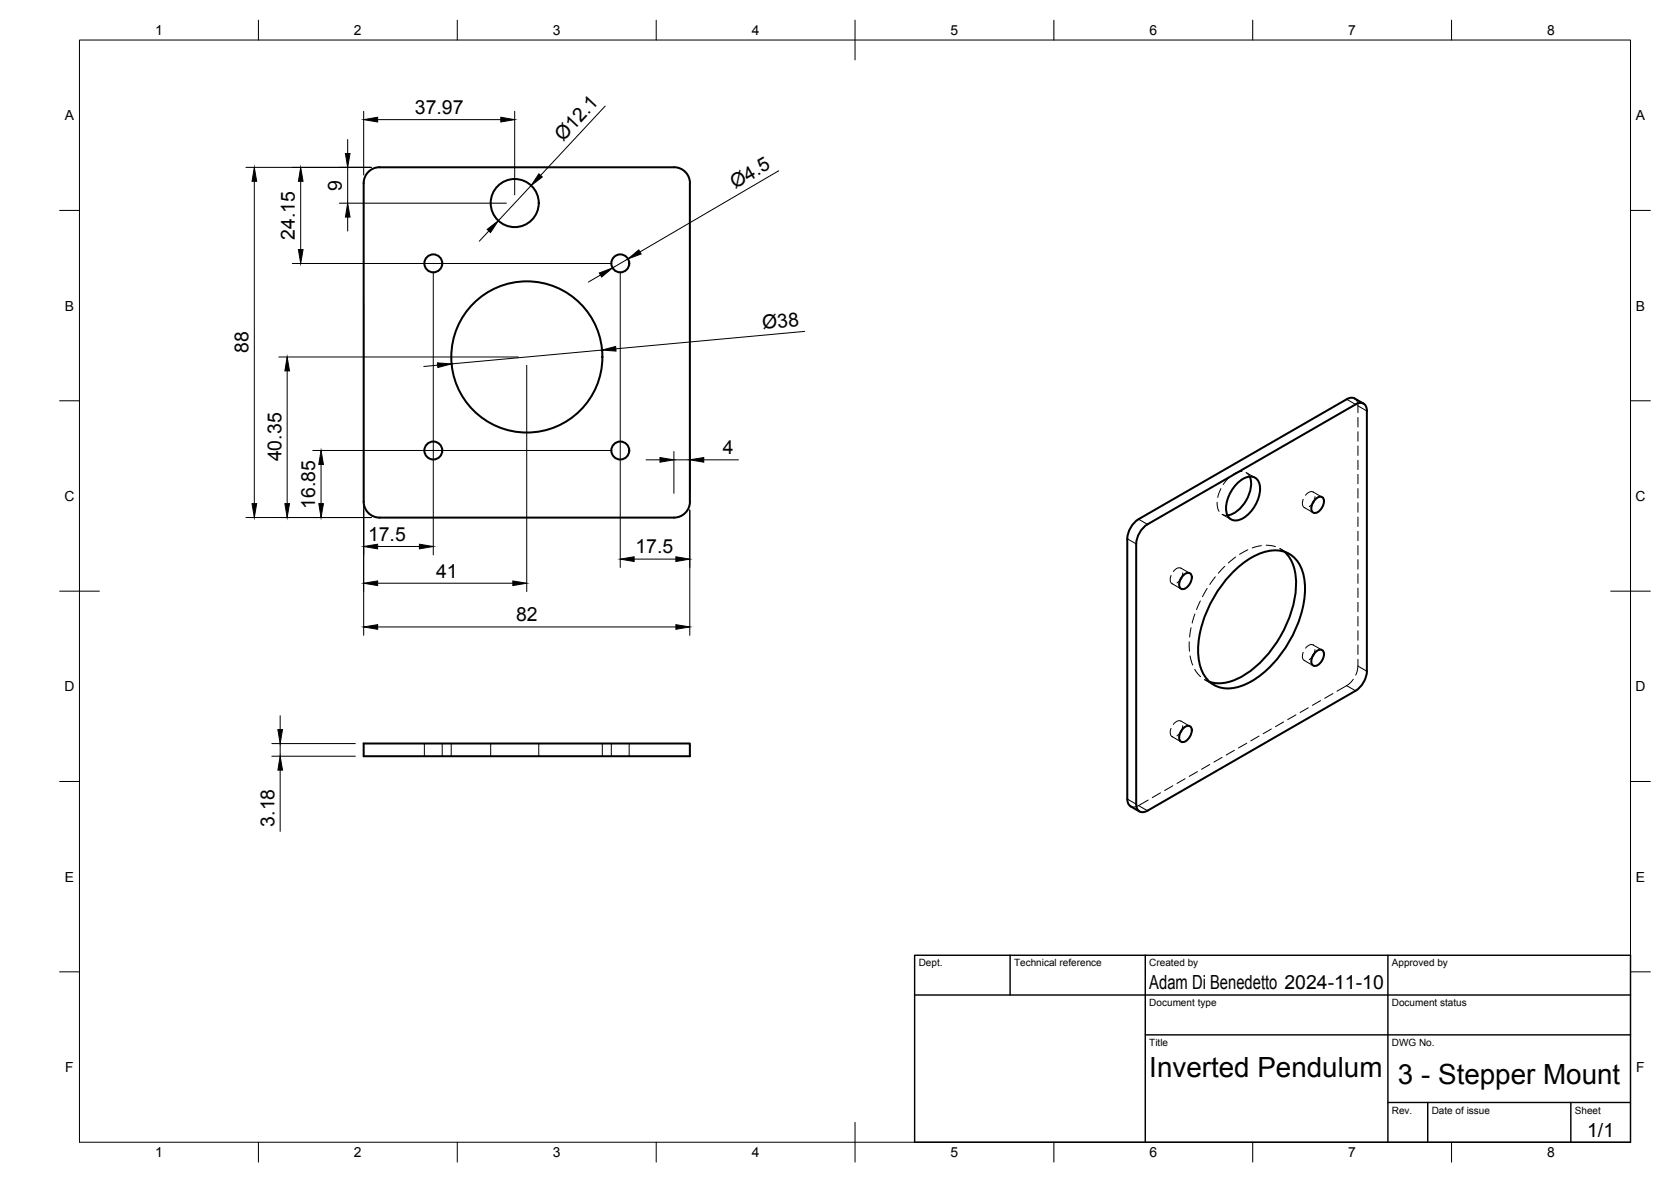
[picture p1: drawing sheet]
<svg xmlns="http://www.w3.org/2000/svg" width="420mm" height="297mm" viewBox="0 0 420 297" stroke-linecap="round" stroke-linejoin="round" font-family="sans-serif">
<!-- layer: Visible -->
<g fill="none" stroke="#000" stroke-width=".51">
<path d="M173.5 46v80.1M173.5 46a4 4 0 0 0-4-4h-74.1a4 4 0 0 0-4 4v80.1M314.2 119.8a8 8 0 0 1-2.5 8l-.6 .6a4.8 4.8 0 0 1-2.5 1.1M342.9 101.4l-2.6-1.4h-.8l-.9 .3-52.3 30.2a6.3 6.3 0 0 0-2.9 4.9l.1 65.4 .3 1.3 .5 .5M343.7 103.3v65.4M343.7 103.3a1.73 1.73 0 0 0-.8-1.9 1.73 1.73 0 0 0-2.1 .2l-52.3 30.2a6.3 6.3 0 0 0-2.8 4.9v65.4a1.73 1.73 0 0 0 .8 1.8 1.73 1.73 0 0 0 2-.2l52.3-30.1M91.4 126.1a4 4 0 0 0 4.1 4h74a4 4 0 0 0 4-4M311.2 121.4a3.8 3.8 0 0 1 4.6-1.2 4.5 4.5 0 0 1 .6 5.2 8.3 8.3 0 0 1-5.3 5.4 2.51 2.51 0 0 1-2.8-3.1 9.5 9.5 0 0 1 2.9-6.3zM323 138.7a11.3 11.3 0 0 1 2.8 9.6 30 30 0 0 1-13.2 21.5 10.7 10.7 0 0 1-8.4 1.6M330.3 126l-.2 .4M330.9 125.3a1.13 1.13 0 0 1 1.5-.4 1.13 1.13 0 0 1 .4 1.6 2.52 2.52 0 0 1-2.6 2.3 2.53 2.53 0 0 1 .7-3.5zM297.1 145.2l-.2 .3"/>
<path d="M297.7 144.5a1.13 1.13 0 0 1 1.5-.4 1.13 1.13 0 0 1 .4 1.5 2.52 2.52 0 0 1-2.6 2.4 2.53 2.53 0 0 1 .7-3.5zM309.7 144.1a17.1 17.1 0 0 1 10.5-5.8 7.2 7.2 0 0 1 7.6 6.5 24.9 24.9 0 0 1-4 17.1 24.2 24.2 0 0 1-12 10.6 7.4 7.4 0 0 1-10.2-6 24.9 24.9 0 0 1 4-17.1l2-2.8zM330.3 164.5l-.2 .3M330.9 163.8a1.13 1.13 0 0 1 1.5-.4 1.13 1.13 0 0 1 .4 1.5 2.52 2.52 0 0 1-2.6 2.4 2.53 2.53 0 0 1 .7-3.5zM343.7 168.7a6.3 6.3 0 0 1-2.8 4.9M91.4 186.8h82.1v3.2h-82.1zM297.1 183.6l-.2 .4M297.7 182.9a1.13 1.13 0 0 1 1.5-.4 1.13 1.13 0 0 1 .4 1.5 2.52 2.52 0 0 1-2.6 2.4 2.53 2.53 0 0 1 .7-3.5zM284.3 202.6l2.2 1.3"/>
<circle cx="129.4" cy="51" r="6"/>
<circle cx="109" cy="66.2" r="2.25"/>
<circle cx="156" cy="66.2" r="2.25"/>
<circle cx="132.5" cy="89.7" r="19"/>
<circle cx="109" cy="113.2" r="2.25"/>
<circle cx="156" cy="113.2" r="2.25"/>
</g>
<!-- layer: Hidden -->
<g fill="none" stroke="#000" stroke-width=".25">
<path d="M309.1 119.9l-1.5 1.9M312.3 118.5l-1.1 .1-1.2 .6M313.3 118.8l2.3 1.2M313.4 118.8l.8 1M340.6 100.1l.7 1.1 .1 2.5M341.4 104.9v2.4M341.4 108.5v2.4M341.4 112.1v2.4M341.4 115.6v2.4M341.4 119.2v2.4M306 126.2l.1 1.3 .4 1M307 122.8l-.8 2.2"/>
<path d="M307.3 129.3l2.2 1.2M307.4 129.3l1.2 .2M310.7 140l-1.9 1.5M313.8 138.2l-2.1 1.1M317.2 137.1l-2.3 .6M318.3 137l2.4 .4M321.8 137.8l1.2 .9M321.9 137.9l2.3 1.3M327.7 125.5a1.53 1.53 0 0 0 .4 2.1M327.9 127.5l2.3 1.3M330.1 126.4l-.9 .9M330.2 123.6l2.2 1.3"/>
<path d="M330.3 123.7a1.52 1.52 0 0 0-2 .8M330.6 124.8l-.3 1.3M341.4 122.8v2.4M341.4 126.4v2.3M341.4 129.9v2.4M341.4 133.5v2.4M341.4 137.1v2.4M294.4 144.6a1.54 1.54 0 0 0 .4 2.1M294.7 146.7l2.2 1.3M296.8 145.5l-.8 1M296.9 142.8l2.3 1.3M297.1 142.9a1.53 1.53 0 0 0-2.1 .7"/>
<path d="M297.4 144l-.3 1.2M299.5 157.7l-.4 2.4M300.4 154.3l-.6 2.3M301.8 151l-.9 2.2M303.5 147.9l-1.2 2.1M305.6 145l-1.4 1.9M308 142.3l-1.7 1.7M341.4 140.6v2.4M341.4 144.2v2.4M341.4 147.8v2.4M341.4 151.4v2.3M341.4 154.9v2.4"/>
<path d="M341.4 158.5v2.4M299 161.3l.1 2.4M299.2 164.8l.7 2.3M300.4 168.2l1.5 1.9M302.8 170.8l1.3 .6M303 170.8l2.2 1.3M325.9 179.6l-2.1 1.2M327.7 163.9a1.5 1.5 0 0 0 .4 2.1M327.9 166l2.3 1.3M329 177.9l-2.1 1.2M330.1 164.9l-.9 .9M330.2 162.1l2.2 1.3"/>
<path d="M330.3 162.1a1.57 1.57 0 0 0-2 .8M330.6 163.2l-.3 1.3M332 176.1l-2 1.2M335.2 174.3l-2.1 1.2M340.3 170.7l-1.3 1.3-2.8 1.7M341.4 165.7v2.2l-.5 1.8M341.4 162.1v2.4M106.7 186.8v3.2M111.2 186.8v3.2M113.5 186.8v3.2M123.4 186.8v3.2M135.5 186.8v3.2"/>
<path d="M151.4 186.8v3.2M153.7 186.8v3.2M158.2 186.8v3.2M291.8 199.2l-2.1 1.2M294.4 183.1a1.56 1.56 0 0 0 .4 2.1M294.7 185.1l2.2 1.3M294.9 197.5l-2.1 1.2M296.8 184l-.8 .9M296.9 181.2l2.3 1.3M297.1 181.3a1.53 1.53 0 0 0-2.1 .7M297.4 182.4l-.3 1.2M298 195.7l-2.1 1.2"/>
<path d="M301.1 193.9l-2.1 1.2M304.2 192.1l-2.1 1.2M307.3 190.3l-2.1 1.2M310.4 188.6l-2.1 1.1M313.5 186.8l-2.1 1.2M316.6 185l-2.1 1.2M319.7 183.2l-2.1 1.2M322.7 181.4l-2 1.2M288.7 201l-2.8 1.6-1 .2-.6-.2"/>
</g>
<!-- layer: Hidden Narrow -->
<path d="M341.4 102l2.3 1.3M338.6 172.3l2.2 1.3M341.4 167.4l2.3 1.3M286.3 202.4l2.2 1.3" fill="none" stroke="#000" stroke-width=".25"/>
<!-- layer: Visible Narrow -->
<path d="M338.6 100.3l2.2 1.3M283.4 135.4l2.3 1.3M286.3 130.5l2.2 1.3M283.4 200.8l2.3 1.3" fill="none" stroke="#000" stroke-width=".25"/>
<!-- layer: BORDER -->
<g fill="none" stroke="#000" stroke-width=".25">
<path d="M20 10.1h390v276.9h-390zM65 5.1v5M115 5.1v5M165 5.1v5M215 5.1v10M265 5.1v5M315 5.1v5M365 5.1v5M15 52.9h5M410 52.9h5M15 100.7h5M410 100.7h5"/>
<path d="M15 148.6h10M405 148.6h10M15 196.4h5M410 196.4h5M15 244.2h5M410 244.2h5M65 287v5M115 287v5M165 287v5M215 282.1v9.9M265 287v5M315 287v5"/>
<path d="M365 287v5"/>
</g>
<!-- layer: TITLEBLOCK -->
<path d="M230 240.1h180v46.9h-180zM230 250h180M254 240.1v9.9M288 240.1v46.9M349 240.1v46.9M288 260.1h122M349 277.1h61M359 277.1v9.9M395 277.1v9.9" fill="none" stroke="#000" stroke-width=".36"/>
<!-- layer: FD_Dimensions -->
<g fill="none" stroke="#000" stroke-width=".25">
<path d="M87.4 35.1v3.5M91.4 28v16M95 30.1h30.9M129.4 28v21M152.2 26.7l-16.3 17.4M61.8 42.1h31.5M63.9 45.6v81M75.6 45.6v17.1M85.3 51.1h42M87.4 42.1v9M87.4 54.6v3.5M122.9 58l-2.4 2.6"/>
<path d="M133.5 46.6l-8.2 8.9M195.8 42.9l-34.9 20.4M73.5 66.2h80.3M91.4 76.3v83.4M108.9 68.3v71.2M151 69.1l-3 1.8M156 68.3v74.3M157.9 65.1l-3.9 2.2M70.1 89.7h60.2M72.2 93.2v33.4M110 91.8l-3.4 .3M132.4 91.8v56.9"/>
<path d="M151.4 88l-37.9 3.4M202.4 83.3l-47.5 4.4M78.6 113.2h75.2M80.7 116.7v9.9M162.5 115.6h3.4M169.4 113.5v10.5M169.4 115.6h4M173.4 113.5v10.5M177 115.6h8.7M61.8 130.1h31.5M95 137.3h10.5M173.4 128.2v31.5"/>
<path d="M95 157.6h74.9M95 146.6h33.9M159.4 140.5h10.5M70.4 179.9v3.5M68.3 186.9h21M68.3 190h21M70.4 186.9v3.1M70.4 193.5v15.4"/>
</g>
<g fill="#000" stroke="#000" stroke-width=".25">
<path d="M86.8 38.6h1.2l-.6 3.5zM91.4 30.1l3.6-.6v1.2zM125.9 29.5l3.5 .6-3.5 .6zM63.9 42.1l.6 3.5h-1.1zM75.6 42.1l.6 3.5h-1.2zM87.4 51.1l.6 3.5h-1.2zM122.5 57.6l2.8-2.1-2 2.9zM135.5 43.7l.9 .8-2.9 2.1zM75 62.7h1.2l-.6 3.5zM150.7 68.6l3.3-1.3-2.7 2.3zM157.9 65.1l2.7-2.3 .6 1zM72.2 89.7l.6 3.5h-1.2z"/>
<path d="M110 91.2l3.5 .2-3.4 1zM151.4 88l3.4-.9 .1 1.1zM80.7 113.2l.6 3.5h-1.1zM165.9 115l3.5 .6-3.5 .5zM173.4 115.6l3.6-.6v1.1zM63.4 126.6h1.1l-.6 3.5zM71.6 126.6h1.2l-.6 3.5zM80.2 126.6h1.1l-.6 3.5zM91.4 137.3l3.6-.5v1.1zM105.5 136.8l3.4 .5-3.4 .6zM156 140.5l3.4-.6v1.2zM169.9 139.9l3.5 .6-3.5 .6z"/>
<path d="M91.4 157.6l3.6-.6v1.1zM91.4 146.6l3.6-.6v1.2zM128.9 146l3.5 .6-3.5 .6zM169.9 157l3.5 .6-3.5 .5zM69.9 183.4h1.1l-.6 3.5zM70.4 190l.6 3.5h-1.1z"/>
</g>
<g font-size="7">
<text x="289" y="270.6">Inverted Pendulum</text>
<text x="351.5" y="272.3">3 - Stepper Mount</text>
</g>
<g font-size="4.9">
<text x="104.3" y="28.6">37.97</text>
<text x="141.6" y="35.7" transform="rotate(-47 141.6 35.7)">Ø12.1</text>
<text x="86" y="47.9" transform="rotate(-90 86 47.9)">9</text>
<text x="184.8" y="47.5" transform="rotate(-30 184.8 47.5)">Ø4.5</text>
<text x="74.1" y="60.2" transform="rotate(-90 74.1 60.2)">24.15</text>
<text x="191.8" y="82.7" transform="rotate(-5 191.8 82.7)">Ø38</text>
<text x="62.5" y="88.8" transform="rotate(-90 62.5 88.8)">88</text>
<text x="70.7" y="115.9" transform="rotate(-90 70.7 115.9)">40.35</text>
<text x="181.8" y="114.2">4</text>
<text x="79.3" y="127.9" transform="rotate(-90 79.3 127.9)">16.85</text>
<text x="92.5" y="135.9">17.5</text>
<text x="159.8" y="139.1">17.5</text>
<text x="109.6" y="145.2">41</text>
<text x="129.8" y="156.1">82</text>
<text x="69" y="207.7" transform="rotate(-90 69 207.7)">3.18</text>
<text x="289" y="248.5">Adam Di Benedetto 2024-11-10</text>
<text x="399.1" y="285.7">1/1</text>
</g>
<g font-size="3.5">
<text x="39" y="8.8">1</text>
<text x="89" y="8.8">2</text>
<text x="139" y="8.8">3</text>
<text x="189" y="8.8">4</text>
<text x="239" y="8.8">5</text>
<text x="289" y="8.8">6</text>
<text x="339" y="8.8">7</text>
<text x="389" y="8.8">8</text>
<text x="16.3" y="30.2">A</text>
<text x="411.3" y="30.2">A</text>
<text x="16.3" y="78">B</text>
<text x="411.3" y="78">B</text>
<text x="16.2" y="125.9">C</text>
<text x="411.2" y="125.9">C</text>
<text x="16.2" y="173.7">D</text>
<text x="411.2" y="173.7">D</text>
<text x="16.3" y="221.6">E</text>
<text x="411.3" y="221.6">E</text>
<text x="16.4" y="269.4">F</text>
<text x="411.4" y="269.4">F</text>
<text x="39" y="290.8">1</text>
<text x="89" y="290.8">2</text>
<text x="139" y="290.8">3</text>
<text x="189" y="290.8">4</text>
<text x="239" y="290.8">5</text>
<text x="289" y="290.8">6</text>
<text x="339" y="290.8">7</text>
<text x="389" y="290.8">8</text>
</g>
<g font-size="2.5">
<text x="231" y="242.9">Dept.</text>
<text x="255" y="242.9">Technical reference</text>
<text x="289" y="242.9">Created by</text>
<text x="350" y="242.9">Approved by</text>
<text x="289" y="252.8">Document type</text>
<text x="350" y="252.8">Document status</text>
<text x="289" y="262.9">Title</text>
<text x="350" y="262.9">DWG No.</text>
<text x="350" y="279.9">Rev.</text>
<text x="360" y="279.9">Date of issue</text>
<text x="396" y="279.9">Sheet</text>
</g>
</svg>
